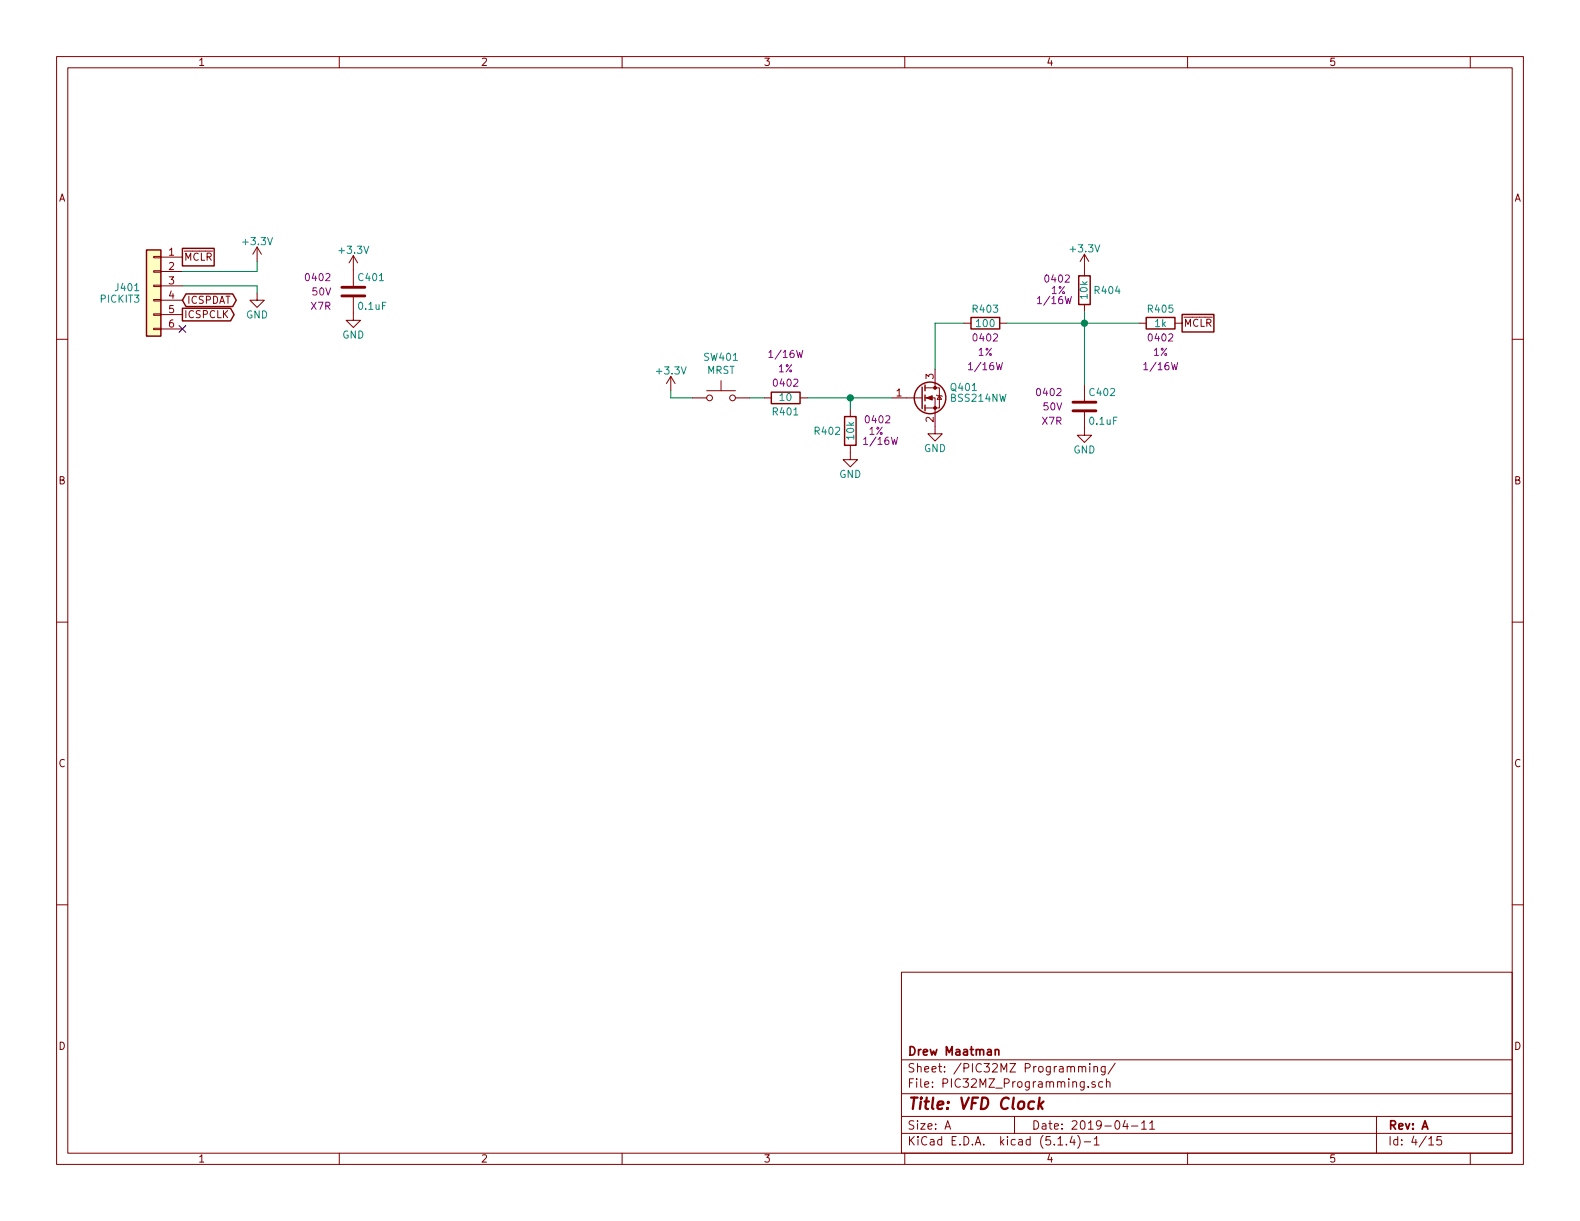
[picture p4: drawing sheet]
EESchema Schematic File Version 4
LIBS:PIC32MZ_ETH_Demo-cache
EELAYER 30 0
EELAYER END
$Descr A 11000 8500
encoding utf-8
Sheet 4 15
Title "VFD Clock"
Date "2019-04-11"
Rev "A"
Comp "Drew Maatman"
Comment1 ""
Comment2 ""
Comment3 ""
Comment4 ""
$EndDescr
$Comp
L Connector_Generic:Conn_01x06 J401
U 1 1
P 1070 1990
F 0 "J401" H 1160 1980 50  0000 L CNN
F 1 "PICKIT3" H 1160 1900 50  0000 L CNN
F 2 "Custom Footprints Library:PICKIT3_Header" H 1070 1990 50  0001 C CNN
F 3 "~" H 1070 1990 50  0001 C CNN
	1    1070 1990
	-1   0    0    -1  
$EndComp
Text GLabel 1270 1790 2    50   UnSpc ~ 0
~MCLR
Text GLabel 1270 2090 2    50   BiDi ~ 0
ICSPDAT
Text GLabel 1270 2190 2    50   Output ~ 0
ICSPCLK
$Comp
L power:GND #PWR0402
U 1 1
P 1790 2040
F 0 "#PWR0402" H 1790 1790 50  0001 C CNN
F 1 "GND" H 1790 1890 50  0000 C CNN
F 2 "" H 1790 2040 50  0001 C CNN
F 3 "" H 1790 2040 50  0001 C CNN
	1    1790 2040
	-1   0    0    -1  
$EndComp
Wire Wire Line
	1790 1820 1790 1890
Wire Wire Line
	1790 1890 1270 1890
Wire Wire Line
	1790 2040 1790 1990
Wire Wire Line
	1790 1990 1270 1990
NoConn ~ 1270 2290
$Comp
L Custom_Library:C_Custom C401
U 1 1
P 2460 2030
F 0 "C401" H 2485 2130 50  0000 L CNN
F 1 "0.1uF" H 2485 1930 50  0000 L CNN
F 2 "Capacitors_SMD:C_0402" H 2498 1880 50  0001 C CNN
F 3 "" H 2485 2130 50  0001 C CNN
F 4 "0402" H 2310 2130 50  0000 R CNN "display_footprint"
F 5 "50V" H 2310 2030 50  0000 R CNN "Voltage"
F 6 "X7R" H 2310 1930 50  0000 R CNN "Dielectric"
F 7 "490-10701-1-ND" H 2885 2530 60  0001 C CNN "Digi-Key PN"
	1    2460 2030
	1    0    0    -1  
$EndComp
$Comp
L power:GND #PWR0404
U 1 1
P 2460 2180
F 0 "#PWR0404" H 2460 1930 50  0001 C CNN
F 1 "GND" H 2460 2030 50  0000 C CNN
F 2 "" H 2460 2180 50  0001 C CNN
F 3 "" H 2460 2180 50  0001 C CNN
	1    2460 2180
	1    0    0    -1  
$EndComp
$Comp
L Custom_Library:R_Custom R?
U 1 1
P 7550 2020
AR Path="/5BAAE1F3/5BC152E5" Ref="R?"  Part="1" 
AR Path="/5BAAE1DC/5BC152E5" Ref="R?"  Part="1" 
AR Path="/5BAAE16C/5BC152E5" Ref="R?"  Part="1" 
AR Path="/5C1D5CB6/5BC152E5" Ref="R?"  Part="1" 
AR Path="/5CB0BC26/5BC152E5" Ref="R?"  Part="1" 
AR Path="/5E697920/5BC152E5" Ref="R404"  Part="1" 
F 0 "R404" H 7490 2020 50  0000 R CNN
F 1 "10k" V 7550 2020 50  0000 C CNN
F 2 "Resistors_SMD:R_0402" H 7550 2020 50  0001 C CNN
F 3 "" H 7550 2020 50  0001 C CNN
F 4 "0402" H 7740 2100 50  0000 C CNN "display_footprint"
F 5 "1%" H 7730 2020 50  0000 C CNN "Tolerance"
F 6 "1/16W" H 7760 1950 50  0000 C CNN "Wattage"
F 7 "RMCF0402FT10K0CT-ND" H 7850 2420 60  0001 C CNN "Digi-Key PN"
	1    7550 2020
	-1   0    0    -1  
$EndComp
$Comp
L Custom_Library:C_Custom C402
U 1 1
P 7550 2830
F 0 "C402" H 7575 2930 50  0000 L CNN
F 1 "0.1uF" H 7575 2730 50  0000 L CNN
F 2 "Capacitors_SMD:C_0402" H 7588 2680 50  0001 C CNN
F 3 "" H 7575 2930 50  0001 C CNN
F 4 "0402" H 7400 2930 50  0000 R CNN "display_footprint"
F 5 "50V" H 7400 2830 50  0000 R CNN "Voltage"
F 6 "X7R" H 7400 2730 50  0000 R CNN "Dielectric"
F 7 "490-10701-1-ND" H 7975 3330 60  0001 C CNN "Digi-Key PN"
	1    7550 2830
	1    0    0    -1  
$EndComp
$Comp
L power:GND #PWR0409
U 1 1
P 7550 2980
F 0 "#PWR0409" H 7550 2730 50  0001 C CNN
F 1 "GND" H 7550 2830 50  0000 C CNN
F 2 "" H 7550 2980 50  0001 C CNN
F 3 "" H 7550 2980 50  0001 C CNN
	1    7550 2980
	1    0    0    -1  
$EndComp
$Comp
L Custom_Library:R_Custom R405
U 1 1
P 8080 2250
F 0 "R405" V 7980 2250 50  0000 C CNN
F 1 "1k" V 8080 2250 50  0000 C CNN
F 2 "Resistors_SMD:R_0402" H 8080 2250 50  0001 C CNN
F 3 "" H 8080 2250 50  0001 C CNN
F 4 "0402" V 8180 2250 50  0000 C CNN "display_footprint"
F 5 "1%" V 8280 2250 50  0000 C CNN "Tolerance"
F 6 "1/16W" V 8380 2250 50  0000 C CNN "Wattage"
F 7 "541-1.00KLCT-ND" H 8380 2650 60  0001 C CNN "Digi-Key PN"
	1    8080 2250
	0    1    1    0   
$EndComp
Wire Wire Line
	7550 2170 7550 2250
Wire Wire Line
	7930 2250 7550 2250
Connection ~ 7550 2250
Text GLabel 8230 2250 2    50   UnSpc ~ 0
~MCLR
$Comp
L Switch:SW_Push SW401
U 1 1
P 5020 2770
F 0 "SW401" H 5020 3055 50  0000 C CNN
F 1 "MRST" H 5020 2964 50  0000 C CNN
F 2 "Buttons_Switches_THT:SW_PUSH_6mm" H 5020 2970 50  0001 C CNN
F 3 "" H 5020 2970 50  0001 C CNN
	1    5020 2770
	1    0    0    -1  
$EndComp
$Comp
L Custom_Library:R_Custom R403
U 1 1
P 6860 2250
F 0 "R403" V 6760 2250 50  0000 C CNN
F 1 "100" V 6860 2250 50  0000 C CNN
F 2 "Resistors_SMD:R_0402" H 6860 2250 50  0001 C CNN
F 3 "" H 6860 2250 50  0001 C CNN
F 4 "0402" V 6960 2250 50  0000 C CNN "display_footprint"
F 5 "1%" V 7060 2250 50  0000 C CNN "Tolerance"
F 6 "1/16W" V 7160 2250 50  0000 C CNN "Wattage"
F 7 "541-100LCT-ND" H 7160 2650 60  0001 C CNN "Digi-Key PN"
	1    6860 2250
	0    1    1    0   
$EndComp
Wire Wire Line
	7010 2250 7550 2250
$Comp
L power:GND #PWR0407
U 1 1
P 6510 2970
F 0 "#PWR0407" H 6510 2720 50  0001 C CNN
F 1 "GND" H 6510 2820 50  0000 C CNN
F 2 "" H 6510 2970 50  0001 C CNN
F 3 "" H 6510 2970 50  0001 C CNN
	1    6510 2970
	1    0    0    -1  
$EndComp
$Comp
L Custom_Library:R_Custom R401
U 1 1
P 5470 2770
F 0 "R401" V 5370 2770 50  0000 C CNN
F 1 "10" V 5470 2770 50  0000 C CNN
F 2 "Resistors_SMD:R_0402" H 5470 2770 50  0001 C CNN
F 3 "" H 5470 2770 50  0001 C CNN
F 4 "0402" V 5570 2770 50  0000 C CNN "display_footprint"
F 5 "1%" V 5670 2770 50  0000 C CNN "Tolerance"
F 6 "1/16W" V 5770 2770 50  0000 C CNN "Wattage"
F 7 "541-3964-1-ND" H 5770 3170 60  0001 C CNN "Digi-Key PN"
	1    5470 2770
	0    -1   -1   0   
$EndComp
$Comp
L Custom_Library:R_Custom R?
U 1 1
P 5920 3000
AR Path="/5BAAE1F3/5BE087D6" Ref="R?"  Part="1" 
AR Path="/5BAAE1DC/5BE087D6" Ref="R?"  Part="1" 
AR Path="/5BAAE16C/5BE087D6" Ref="R?"  Part="1" 
AR Path="/5BB844FD/5BE087D6" Ref="R?"  Part="1" 
AR Path="/5C1D5CB6/5BE087D6" Ref="R?"  Part="1" 
AR Path="/5CB0BC26/5BE087D6" Ref="R?"  Part="1" 
AR Path="/5E697920/5BE087D6" Ref="R402"  Part="1" 
F 0 "R402" H 5860 3000 50  0000 R CNN
F 1 "10k" V 5920 3000 50  0000 C CNN
F 2 "Resistors_SMD:R_0402" H 5920 3000 50  0001 C CNN
F 3 "" H 5920 3000 50  0001 C CNN
F 4 "0402" H 6110 3080 50  0000 C CNN "display_footprint"
F 5 "1%" H 6100 3000 50  0000 C CNN "Tolerance"
F 6 "1/16W" H 6130 2930 50  0000 C CNN "Wattage"
F 7 "RMCF0402FT10K0CT-ND" H 6220 3400 60  0001 C CNN "Digi-Key PN"
	1    5920 3000
	1    0    0    -1  
$EndComp
$Comp
L power:GND #PWR0406
U 1 1
P 5920 3150
F 0 "#PWR0406" H 5920 2900 50  0001 C CNN
F 1 "GND" H 5920 3000 50  0000 C CNN
F 2 "" H 5920 3150 50  0001 C CNN
F 3 "" H 5920 3150 50  0001 C CNN
	1    5920 3150
	1    0    0    -1  
$EndComp
Wire Wire Line
	6210 2770 5920 2770
Wire Wire Line
	5920 2850 5920 2770
Connection ~ 5920 2770
Wire Wire Line
	5920 2770 5620 2770
Wire Wire Line
	6510 2570 6510 2250
Wire Wire Line
	6510 2250 6710 2250
Wire Wire Line
	5320 2770 5220 2770
Wire Wire Line
	4670 2720 4670 2770
Wire Wire Line
	4670 2770 4820 2770
Wire Wire Line
	7550 2680 7550 2250
$Comp
L power:+3.3V #PWR0405
U 1 1
P 4670 2720
F 0 "#PWR0405" H 4670 2570 50  0001 C CNN
F 1 "+3.3V" H 4670 2860 50  0000 C CNN
F 2 "" H 4670 2720 50  0001 C CNN
F 3 "" H 4670 2720 50  0001 C CNN
	1    4670 2720
	1    0    0    -1  
$EndComp
$Comp
L power:+3.3V #PWR0408
U 1 1
P 7550 1870
F 0 "#PWR0408" H 7550 1720 50  0001 C CNN
F 1 "+3.3V" H 7550 2010 50  0000 C CNN
F 2 "" H 7550 1870 50  0001 C CNN
F 3 "" H 7550 1870 50  0001 C CNN
	1    7550 1870
	1    0    0    -1  
$EndComp
$Comp
L power:+3.3V #PWR0403
U 1 1
P 2460 1880
F 0 "#PWR0403" H 2460 1730 50  0001 C CNN
F 1 "+3.3V" H 2460 2020 50  0000 C CNN
F 2 "" H 2460 1880 50  0001 C CNN
F 3 "" H 2460 1880 50  0001 C CNN
	1    2460 1880
	1    0    0    -1  
$EndComp
$Comp
L power:+3.3V #PWR0401
U 1 1
P 1790 1820
F 0 "#PWR0401" H 1790 1670 50  0001 C CNN
F 1 "+3.3V" H 1790 1960 50  0000 C CNN
F 2 "" H 1790 1820 50  0001 C CNN
F 3 "" H 1790 1820 50  0001 C CNN
	1    1790 1820
	1    0    0    -1  
$EndComp
$Comp
L Transistor_FET:BSS214NW Q401
U 1 1
P 6410 2770
F 0 "Q401" H 6610 2845 50  0000 L CNN
F 1 "BSS214NW" H 6610 2770 50  0000 L CNN
F 2 "Package_TO_SOT_SMD:SOT-323_SC-70" H 6610 2695 50  0001 L CIN
F 3 "https://www.infineon.com/dgdl/Infineon-BSS214NW-DS-v02_02-en.pdf?fileId=db3a30431b3e89eb011b695aebc01bde" H 6410 2770 50  0001 L CNN
F 4 "BSS214NWH6327XTSA1CT-ND" H 6410 2770 50  0001 C CNN "Digi-Key PN"
	1    6410 2770
	1    0    0    -1  
$EndComp
$EndSCHEMATC
